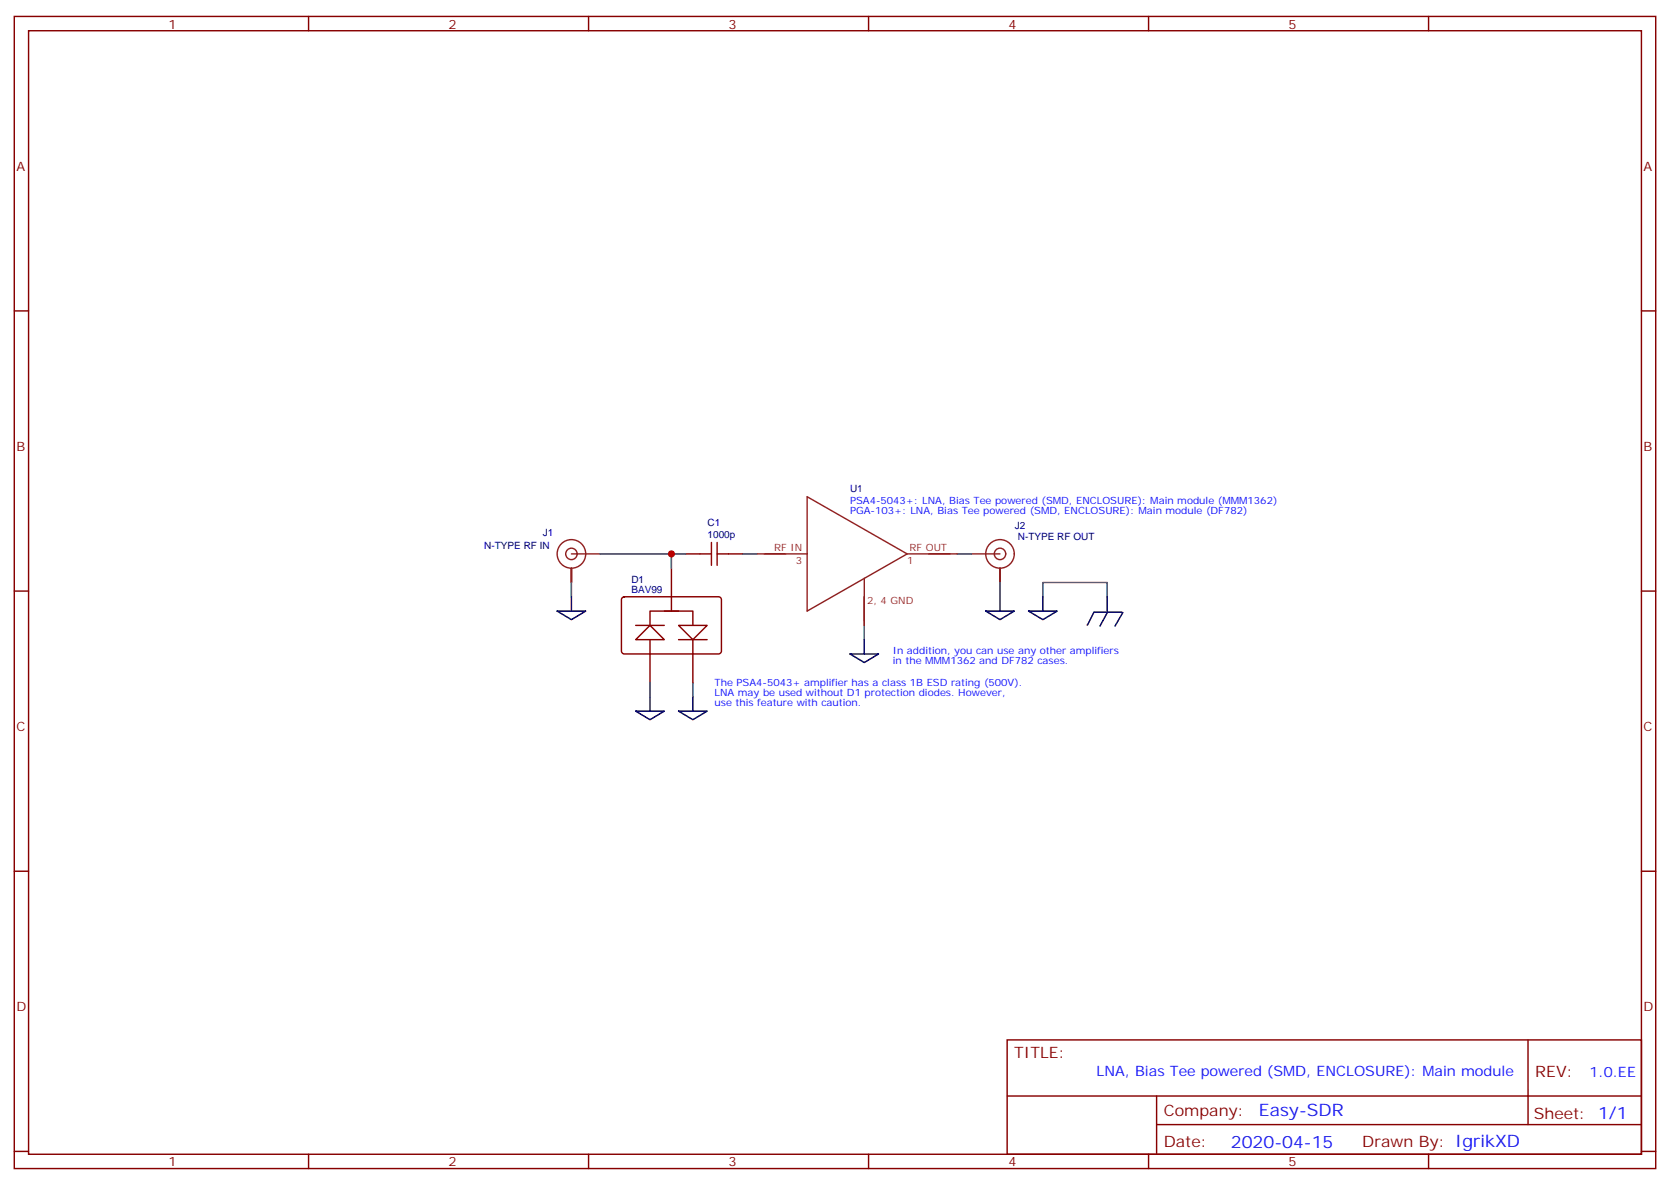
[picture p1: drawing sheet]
<svg xmlns="http://www.w3.org/2000/svg" width="412mm" height="292mm" viewBox="0 0 412 292" stroke-linecap="round" stroke-linejoin="round" font-family="sans-serif">
<g fill="none" stroke="#870000" stroke-width=".35">
<path d="M3.5 4.1h405.4v284.3h-405.4zM7.1 7.6h398.2v277.3h-398.2zM76.2 4.1v3.5M145.3 4.1v3.5M214.5 4.1v3.5M283.6 4.1v3.5M352.8 4.1v3.5M3.5 76.7h3.6M405.3 76.7h3.6M169.3 136.7h3.6M179.9 136.7h3.5M3.5 145.9h3.6"/>
<path d="M405.3 145.9h3.6M3.5 215h3.6M405.3 215h3.6M248.7 256.6h156.6v28.3h-156.6zM377.3 256.7v20.8M248.7 270.5h156.5M285.6 277.5h119.6M285.6 270.5v14.1M3.5 284.2h3.6M76.2 284.9v3.5M145.3 284.9v3.5M214.5 284.9v3.5"/>
<path d="M283.6 284.9v3.5M352.8 284.9v3.5M405.3 284.2h3.6"/>
</g>
<path d="M167.6 175.5h7l-3.5 2.1zM171.1 172v3.5" fill="none" stroke="#000" stroke-width=".35"/>
<path d="M171.1 168.5v3.5" fill="none" stroke="#008700" stroke-width=".35"/>
<g fill="none" stroke="#8c2424" stroke-width=".35">
<path d="M141.1 136.7h7.1M239.9 136.7h7M141.1 140.2v3.6M246.9 140.2v3.6"/>
<circle cx="141.1" cy="136.7" r="1.41"/>
<circle cx="141.1" cy="136.7" r="3.5"/>
<circle cx="246.9" cy="136.7" r="1.41"/>
<circle cx="246.9" cy="136.7" r="3.5"/>
</g>
<path d="M172.9 136.7h2.8M175.7 133.9v5.6M177.1 136.7h2.8M177.1 133.9v5.6" fill="none" stroke="#a10000" stroke-width=".35"/>
<path d="M167.6 154.3h7l-3.5 3.6z" fill="#fff" stroke="#870000" stroke-width=".35"/>
<path d="M165.8 140.2v7.1M167.6 157.9h7M160.5 161.4v7.1M171.1 161.4v7.1" fill="none" stroke="#870000" stroke-width=".35"/>
<path d="M157 157.9l3.5-3.6 3.5 3.6z" fill="#fff" stroke="#870000" stroke-width=".35"/>
<path d="M153.7 147.5l.5-.2h23.2a.71 .71 0 0 1 .8 .7v12.7a.76 .76 0 0 1-.8 .7h-23.2a.76 .76 0 0 1-.7-.7v-12.7zM157 154.3h7M160.5 157.9v3.5M164 150.8h7.1v3.5M165.8 147.3v3.5M167.6 150.8h-7.1v3.5M171.1 157.9v3.5" fill="none" stroke="#870000" stroke-width=".35"/>
<path d="M148.2 136.7h17.6M169.3 136.7h-3.5v3.5M183.4 136.7h3.6M236.4 136.7h3.5M141.1 143.8v3.5M213.4 154.3v3.6M246.9 143.8v3.5M257.5 147.3v-3.5h15.9v3.5M160.5 168.5v3.5" fill="none" stroke="#008700" stroke-width=".35"/>
<g fill="none" stroke="#000" stroke-width=".35">
<path d="M137.6 150.8h7l-3.5 2.1zM141.1 147.3v3.5M213.4 157.9v3.5M243.4 150.8h7.1l-3.6 2.1zM246.9 147.3v3.5M254 150.8h7.1l-3.6 2.1zM257.5 147.3v3.5M270.1 151.1l-1.6 3.2M270.2 151.1h6.8M273.4 147.3v3.5M273.5 151.1l-1.9 3.4M277.3 151.2l-2 3.3"/>
<path d="M157 175.5h7l-3.5 2.1zM160.5 172v3.5M209.9 161.4h7.1l-3.6 2.1z"/>
</g>
<path d="M187 136.7h12.3M199.3 122.6l24.7 14.1-24.7 14.1zM224 136.7h12.4M213.4 142.7v11.6" fill="none" stroke="#8c2424" stroke-width=".35"/>
<circle cx="165.8" cy="136.7" r=".88" fill="#c00"/>
<g font-size="4.2" fill="#00f">
<text x="310.9" y="275.5">Easy-SDR</text>
<text x="304" y="283.3">2020-04-15</text>
</g>
<g font-size="3.9" fill="#800">
<text x="250.5" y="261.2">TITLE:</text>
<text x="379.1" y="265.9">REV:</text>
<text x="287.4" y="275.4">Company:</text>
<text x="378.7" y="276">Sheet: 1/1</text>
<text x="287.4" y="283.1">Date:</text>
<text x="336.4" y="283.2">Draw</text>
<text x="346.6" y="283.2">n By: IgrikXD</text>
</g>
<g font-size="3.5" fill="#00f">
<text x="270.8" y="265.7">LNA, Bias Tee pow</text>
<text x="303.7" y="265.7">ered (SMD, ENCLOSURE): Main module</text>
<text x="392.5" y="265.9">1.0.EE</text>
</g>
<g font-size="3.2" fill="#800">
<text x="41.6" y="7.1">1</text>
<text x="110.8" y="7.1">2</text>
<text x="179.9" y="7.1">3</text>
<text x="249.1" y="7.1">4</text>
<text x="318.2" y="7.1">5</text>
<text x="4.1" y="42.2">A</text>
<text x="405.9" y="42.2">A</text>
<text x="4.1" y="111.3">B</text>
<text x="405.9" y="111.3">B</text>
<text x="4.1" y="180.4">C</text>
<text x="405.9" y="180.4">C</text>
<text x="4.1" y="249.6">D</text>
<text x="405.9" y="249.6">D</text>
<text x="41.6" y="287.9">1</text>
<text x="110.8" y="287.9">2</text>
<text x="179.9" y="287.9">3</text>
<text x="249.1" y="287.9">4</text>
<text x="318.2" y="287.9">5</text>
</g>
<g font-size="2.5" fill="#00f">
<text x="209.9" y="124.4">PSA4-5043+: LNA, Bias Tee pow</text>
<text x="250.8" y="124.4">ered (SMD, ENCLOSURE): Main module (MMM1362)</text>
<text x="209.9" y="126.8">PGA-103+: LNA, Bias Tee pow</text>
<text x="247.9" y="126.8">ered (SMD, ENCLOSURE): Main module (DF782)</text>
<text x="220.5" y="161.4">In addition, you can use any other amplifiers</text>
<text x="220.5" y="163.9">in the MMM1362 and DF782 cases.</text>
<text x="176.5" y="169.3">The PSA4-5043+ amplifier has a class 1B ESD rating (500V).</text>
<text x="176.5" y="171.8">LNA may be used w</text>
<text x="201.1" y="171.8">ithout D1 protection diodes. How</text>
<text x="242" y="171.8">ever,</text>
<text x="176.5" y="174.2">use this feature w</text>
<text x="198.8" y="174.2">ith caution.</text>
</g>
<g font-size="2.5" fill="#000080">
<text x="209.9" y="121.4">U1</text>
<text x="174.7" y="129.7">C1</text>
<text x="250.6" y="130.6">J2</text>
<text x="119.6" y="135.5">N-TYPE RF IN</text>
<text x="134.1" y="132.3">J1</text>
<text x="174.7" y="132.8">1000p</text>
<text x="251.3" y="133.4">N-TYPE RF OUT</text>
<text x="155.9" y="144">D1</text>
<text x="155.9" y="146.5">BAV99</text>
</g>
<g font-size="2.5" fill="#8d2323">
<text x="191.2" y="136">RF IN</text>
<text x="224.6" y="136">RF OUT</text>
<text x="196.5" y="139.2">3</text>
<text x="224" y="139.2">1</text>
<text x="214.1" y="149">2, 4 GND</text>
</g>
</svg>
